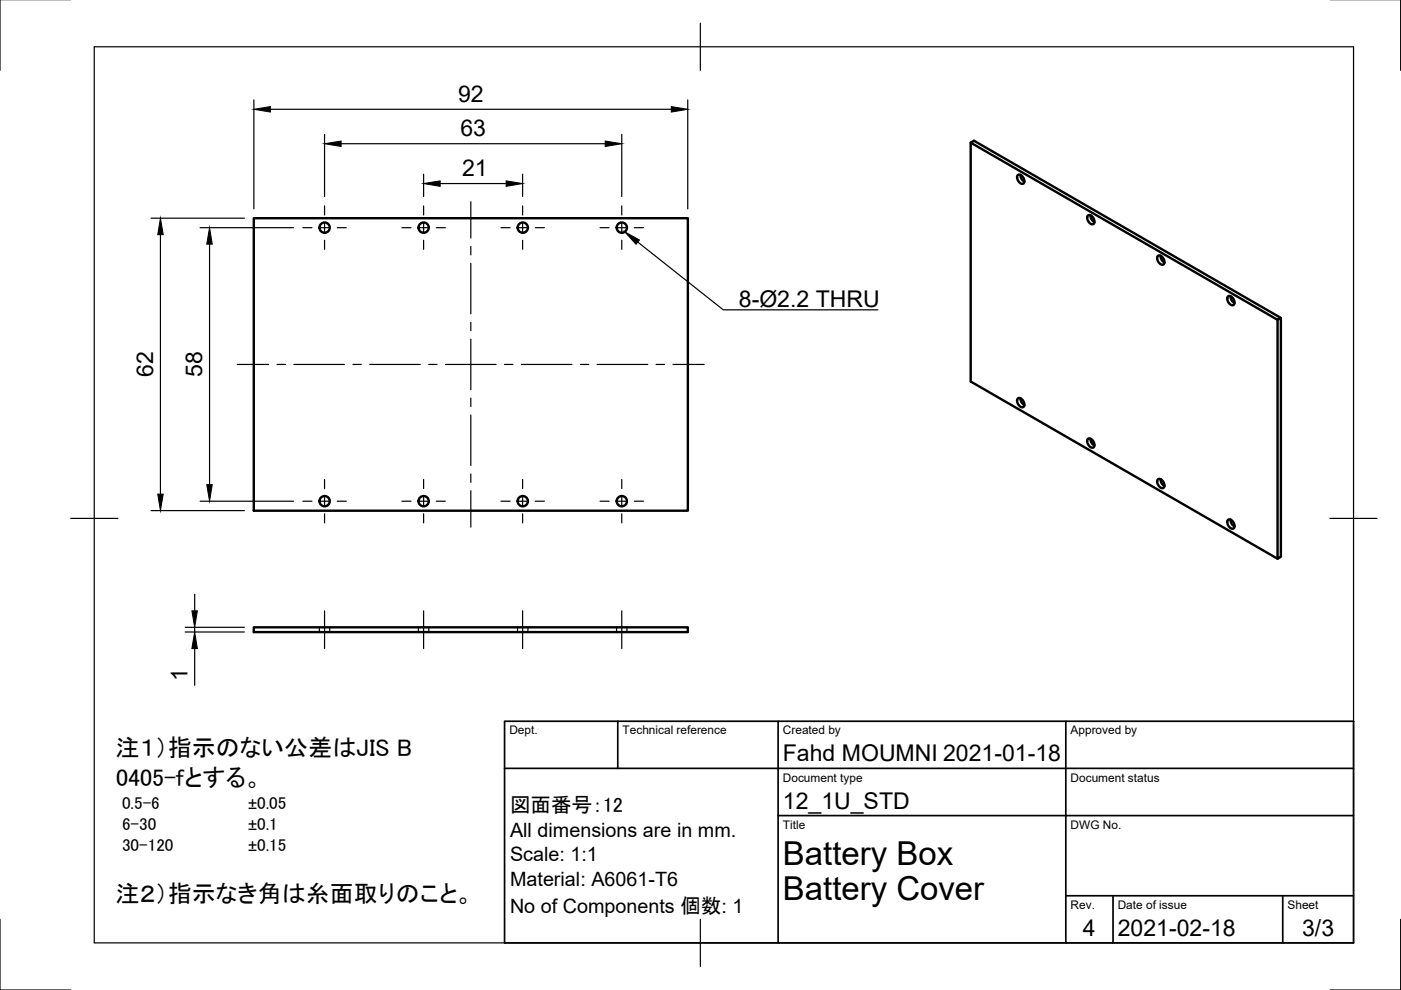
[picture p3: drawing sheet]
<svg xmlns="http://www.w3.org/2000/svg" width="297mm" height="210mm" viewBox="0 0 297 210" stroke-linecap="round" stroke-linejoin="round" font-family="sans-serif">
<!-- layer: Visible -->
<g fill="none" stroke="#000" stroke-width=".51">
<path d="M205.8 30.2v50.7l65.1 37.6M215.9 37.1a1.24 1.24 0 0 1 1.1 1.8 1.24 1.24 0 0 1-1.1-1.8zM216.4 37.1l.2 .8 .6 .6M53.8 46.3h92v62h-92zM230.7 45.6a1.24 1.24 0 0 1 1.1 1.9 1.24 1.24 0 0 1-1.1-1.9zM231.2 45.7l.2 .8 .6 .6M245.6 54.2a1.24 1.24 0 0 1 1.1 1.9 1.24 1.24 0 0 1-1.1-1.9zM246.1 54.2l.2 .9 .6 .6M260.4 62.8a1.24 1.24 0 0 1 1.1 1.9 1.24 1.24 0 0 1-1.1-1.9zM260.9 62.8l.2 .8 .6 .6M271.6 67.4l-.7 .4-65.1-37.6 .7-.4 65.1 37.6v50.7l-.7 .4v-50.7M215.9 84.4a1.24 1.24 0 0 1 1.1 1.9 1.24 1.24 0 0 1-1.1-1.9z"/>
<path d="M216.4 84.5l.2 .8 .6 .6M230.7 93a1.24 1.24 0 0 1 1.1 1.9 1.24 1.24 0 0 1-1.1-1.9zM231.2 93l.2 .9 .6 .6M245.6 101.6a1.24 1.24 0 0 1 1.1 1.9 1.24 1.24 0 0 1-1.1-1.9zM246.1 101.6l.2 .8 .6 .6M260.4 110.2a1.24 1.24 0 0 1 1.1 1.9 1.24 1.24 0 0 1-1.1-1.9zM260.9 110.2l.2 .8 .6 .6M53.8 133h92v1h-92z"/>
<circle cx="68.8" cy="48.3" r="1.09"/>
<circle cx="89.8" cy="48.3" r="1.09"/>
<circle cx="110.8" cy="48.3" r="1.09"/>
<circle cx="131.8" cy="48.3" r="1.09"/>
<circle cx="68.8" cy="106.3" r="1.09"/>
<circle cx="89.8" cy="106.3" r="1.09"/>
<circle cx="110.8" cy="106.3" r="1.09"/>
<circle cx="131.8" cy="106.3" r="1.09"/>
</g>
<!-- layer: Hidden -->
<path d="M67.7 133v1M69.9 133v1M88.7 133v1M90.9 133v1M109.7 133v1M111.9 133v1M130.7 133v1M132.9 133v1" fill="none" stroke="#000" stroke-width=".25"/>
<!-- layer: Border -->
<path d="M0 -.1v15M297 -.1v15M20 9.9h267v190h-267zM148.5 4.9v10M15 109.9h10M282 109.9h10M0 194.9v15h15M148.5 194.9v10M297 194.9v15h-15" fill="none" stroke="#000" stroke-width=".25"/>
<!-- layer: TitleBlock -->
<path d="M107 152.9h180v47h-180zM131 152.9v10M165 152.9v47M226 152.9v47M107 162.9h180M165 172.9h122M226 189.9h61M236 189.9v10M272 189.9v10" fill="none" stroke="#000" stroke-width=".36"/>
<!-- layer: Center Lines -->
<g fill="none" stroke="#000" stroke-width=".25">
<path d="M64.2 48.3h1.9M67.9 48.3h1.8M68.8 43.7v1.9M68.8 47.4v1.8M68.8 50.9v2M71.5 48.3h1.9M85.2 48.3h1.9M88.9 48.3h1.8M89.8 43.7v1.9M89.8 47.4v1.8M89.8 50.9v2M92.5 48.3h1.9"/>
<path d="M99.8 42.8v7.7M99.8 52.3v1.8M99.8 55.8v10.7M106.2 48.3h1.9M109.9 48.3h1.8M110.8 43.7v1.9M110.8 47.4v1.8M110.8 50.9v2M113.5 48.3h1.9M127.2 48.3h1.9M130.9 48.3h1.8M131.8 43.7v1.9"/>
<path d="M131.8 47.4v1.8M131.8 50.9v2M134.5 48.3h1.9M50.3 77.3h6.7M58.7 77.3h1.8M62.3 77.3h10.7M74.8 77.3h1.8M78.4 77.3h10.7M90.9 77.3h1.8M94.5 77.3h10.7M99.8 68.3v1.8M99.8 71.9v10.7"/>
<path d="M107 77.3h1.8M110.5 77.3h10.7M123 77.3h1.8M126.6 77.3h10.7M139.1 77.3h1.8M142.7 77.3h6.6M99.8 84.4v1.8M99.8 88v10.7M64.2 106.3h1.9M67.9 106.3h1.8M68.8 101.7v1.9M68.8 105.4v1.8"/>
<path d="M68.8 108.9v2M71.5 106.3h1.9M85.2 106.3h1.9M88.9 106.3h1.8M89.8 101.7v1.9M89.8 105.4v1.8M89.8 108.9v2M92.5 106.3h1.9M99.8 100.5v1.8M99.8 104v7.8M106.2 106.3h1.9M109.9 106.3h1.8"/>
<path d="M110.8 101.7v1.9M110.8 105.4v1.8M110.8 108.9v2M113.5 106.3h1.9M127.2 106.3h1.9M130.9 106.3h1.8M131.8 101.7v1.9M131.8 105.4v1.8M131.8 108.9v2M134.5 106.3h1.9M68.8 129.5v8M89.8 129.5v8"/>
<path d="M110.8 129.5v8M131.8 129.5v8"/>
</g>
<!-- layer: Dimensions -->
<g fill="none" stroke="#000" stroke-width=".25">
<path d="M53.8 21.2v23.1M57.3 23.2h85M68.8 28.5v13.2M72.3 30.5h56M89.8 36.9v4.8M93.3 38.9h14M110.8 36.9v4.8M131.8 28.5v13.2M145.8 21.2v23.1M32 46.3h19.8M34 49.8v55M42.4 48.3h19.8"/>
<path d="M44.4 51.8v51M32 108.3h19.8M42.4 106.3h19.8M39.3 133h12.5M39.3 134h12.5M41.3 126v3.5M41.3 133v1M41.3 137.5v7.8"/>
</g>
<path d="M53.8 23.2l3.5-.6v1.2zM68.8 30.5l3.5-.6v1.2zM89.8 38.9l3.5-.6v1.2zM107.3 38.3l3.5 .6-3.5 .6zM128.3 29.9l3.5 .6-3.5 .6zM142.3 22.6l3.5 .6-3.5 .6zM34 46.3l.6 3.5h-1.2zM44.4 48.3l.6 3.5h-1.2zM33.4 104.8h1.2l-.6 3.5zM43.8 102.8h1.2l-.6 3.5zM40.7 129.5h1.1l-.5 3.5zM41.3 134l.5 3.5h-1.1z" fill="#000" stroke="#000" stroke-width=".21"/>
<!-- layer: Annotations -->
<path d="M132.5 49.2l3.1 1.7-.7 .9z" fill="#000" stroke="#000" stroke-width=".21"/>
<path d="M135.2 51.3l18.2 14.4h32.7" fill="none" stroke="#000" stroke-width=".25"/>
<g font-size="7">
<text x="166" y="183.4">Battery Box</text>
<text x="166" y="190.9">Battery Cover</text>
</g>
<g font-size="5.1">
<text x="24.5" y="160.2">注１）指示のない公差はJIS B</text>
<text x="24.6" y="166.7">0405-fとする。</text>
<text x="24.5" y="191.2">注２）指示なき角は糸面取りのこと。</text>
</g>
<g font-size="4.9">
<text x="97.1" y="21.6">92</text>
<text x="97.6" y="28.9">63</text>
<text x="98" y="37.4">21</text>
<text x="156.7" y="65">8-Ø2.2 THRU</text>
<text x="32.5" y="79.9" transform="rotate(-90 32.5 79.9)">62</text>
<text x="42.9" y="80" transform="rotate(-90 42.9 80)">58</text>
<text x="39.8" y="144.3" transform="rotate(-90 39.8 144.3)">1</text>
<text x="166" y="161.4">Fahd MOUMNI 2021-01-18</text>
<text x="166" y="171.4">12_1U_STD</text>
<text x="229.6" y="198.6">4</text>
<text x="237" y="198.4">2021-02-18</text>
<text x="276.1" y="198.6">3/3</text>
</g>
<text font-size="4.4" x="108.1" y="172.2">図面番号：12</text>
<g font-size="4.2">
<text x="108.1" y="177.4">All dimensions are in mm.</text>
<text x="108.1" y="182.6">Scale: 1:1</text>
<text x="108.1" y="187.8">Material: A6061-T6</text>
<text x="108.1" y="193.5">No of Components 個数: 1</text>
</g>
<g font-size="3.6">
<text x="25.9" y="171.5">0.5-6</text>
<text x="25.9" y="176">6-30</text>
<text x="25.9" y="180.5">30-120</text>
</g>
<g font-size="3.5">
<text x="52.6" y="171.5">±0.05</text>
<text x="52.6" y="176">±0.1</text>
<text x="52.6" y="180.5">±0.15</text>
</g>
<g font-size="2.5">
<text x="108" y="155.7">Dept.</text>
<text x="132" y="155.7">Technical reference</text>
<text x="166" y="155.7">Created by</text>
<text x="227" y="155.7">Approved by</text>
<text x="166" y="165.7">Document type</text>
<text x="227" y="165.7">Document status</text>
<text x="166" y="175.7">Title</text>
<text x="227" y="175.7">DWG No.</text>
<text x="227" y="192.7">Rev.</text>
<text x="237" y="192.7">Date of issue</text>
<text x="273" y="192.7">Sheet</text>
</g>
</svg>
